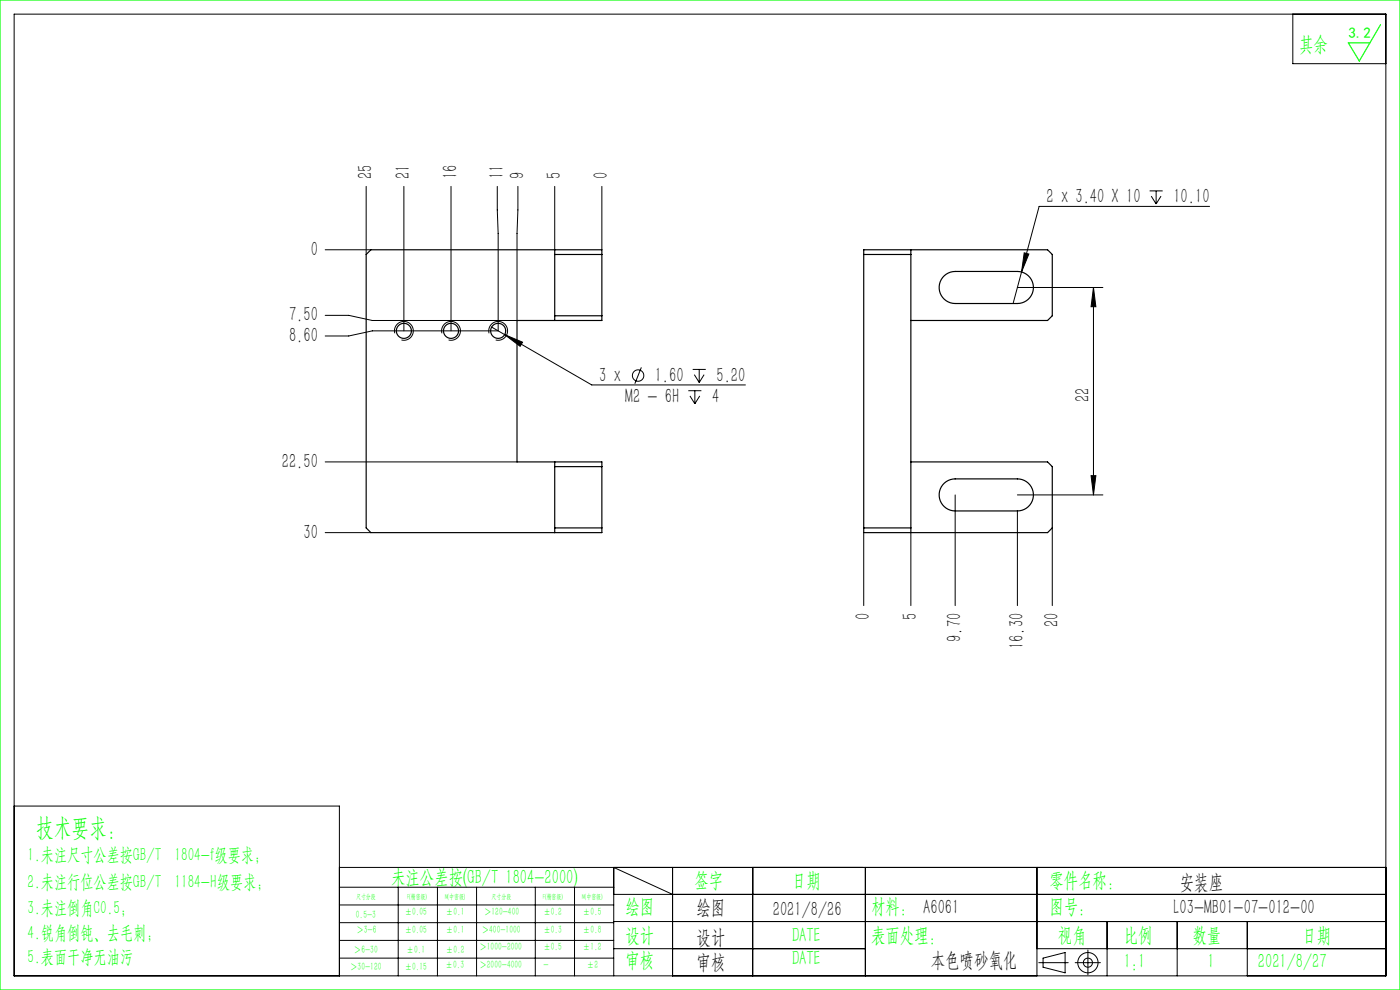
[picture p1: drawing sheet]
<svg xmlns="http://www.w3.org/2000/svg" width="297mm" height="210mm" viewBox="0 0 297 210" stroke-linecap="round" stroke-linejoin="round" font-family="sans-serif">
<g fill="none" stroke="#000" stroke-width=".21">
<path d="M3 3h291v204h-291zM274.3 3v10.5h19.7M77.7 39.5v14.5M85.7 39.5v30.7M95.7 39.5v30.7M105.5 39.5l.2 10v20.7h-26.7l-5 1.1h-5M109.9 39.5l-.2 10v18.5h-30.7l-5-1.1h-5M117.7 39.5v13.5M127.7 39.5v13.5M69 53h9.7M216.7 57.7l-1.7 6.6M217.3 53.6l1 .3-1.6 3.8z"/>
<path d="M243.9 40.5h2.8M244.2 41.6l1.1 1.7M245.3 40.5v2.8M246.3 41.6l-1 1.7M256.6 43.8h-36.2l-3.7 13.9M83.7 70.7a2 2 0 0 1 1.8-2.5 2 2 0 0 1 2.2 2.2 2 2 0 0 1-2.5 1.7M93.7 70.7a2 2 0 0 1 1.8-2.5 2 2 0 0 1 2.2 2.2 2 2 0 0 1-2.5 1.7M103.7 70.7a2 2 0 0 1 1.8-2.5 2 2 0 0 1 2.2 2.2 2 2 0 0 1-2.5 1.7M104.3 69.4l21.2 12.3h32.6M107.1 71l3.8 1.6-.6 .9zM136.1 77.9l-1.4 3.5M146.9 78.4h2.8"/>
<path d="M147.3 79.5l1 1.6M148.3 78.4v2.7M149.4 79.5l-1.1 1.6M215.8 61h18.2M232 61v44M232 61l.5 4.1h-1zM69 98h40.7M146 82.9h2.8M146.4 84l1 1.6M147.4 82.9v2.7M148.4 84l-1 1.6M69 113h9.7"/>
<path d="M183.2 113v15.5M193.2 113v15.5M202.6 105v23.5M215.8 105h18.2M215.8 108.4v20.1M223.2 112v16.5M231.5 100.9h1l-.5 4.1zM3 171h69v36M72 184h222M72 188.2h58.2M72 192h58.2M72 195.7h58.2"/>
<path d="M72 199.5h58.2M84.5 188.2v18.8M92.8 188.2v18.8M101.1 188.2v18.8M113.6 188.2v18.8M121.9 188.2v18.8M130.2 189.7h163.8M130.2 195.5h163.8M142.7 189.7l-12.5-5.7v23M142.7 184v23M159.7 184v23M183.6 184v23"/>
<path d="M220 184v23M234.9 195.5v11.5M249.7 195.5v11.5M264.6 195.5v11.5M72 203.2h58.2M130.2 201.2h53.4M220 201.2h74M220.4 204.2h6.2M221.3 203.2l4.7-1.1v4.3l-4.7-1.2zM228.1 204.2h5.3M230.8 201.5v5.3"/>
<circle cx="135.4" cy="79.7" r="1.21"/>
<circle cx="230.8" cy="204.2" r="2.15"/>
<circle cx="230.8" cy="204.2" r=".96"/>
</g>
<path d="M0 0h297v210h-297zM292.9 5.2l-4.5 7.7-2.4-3.8h4.6" fill="none" stroke="#0f0" stroke-width=".25"/>
<g fill="#000">
<path d="M107.1 71l3.2 2.5 .6-.9zM217.3 53.6l-.6 4.1 1.6-3.8z"/>
<path d="M232 61l.5 4.1h-1zM231.5 100.9h1l-.5 4.1z"/>
</g>
<g fill="none" stroke="#000" stroke-width=".25">
<path d="M78.7 53h49v15h-18v30h18v15h-49l-1-1v-58zM117.7 53v15M117.7 54h10M183.2 54h10M193.2 53v60M200.3 58.5l.9-.6 1.4-.3h13.2a3.4 3.4 0 0 1 3.4 3.4 3.4 3.4 0 0 1-3.4 3.4h-13.2a3.4 3.4 0 0 1-3.1-2.2 3.4 3.4 0 0 1 .8-3.7zM117.7 67h10M193.2 68h29l1-1v-13l-1-1h-39v60h39l1-1v-13l-1-1h-29M117.7 98v15M117.7 99h10M117.7 112h10M183.2 112h10"/>
<path d="M200.3 102.5l1.3-.8 1-.1h13.2a3.4 3.4 0 0 1 3.4 3.4 3.4 3.4 0 0 1-3.4 3.4h-13.2a3.4 3.4 0 0 1-3.1-2.2 3.4 3.4 0 0 1 .8-3.7z"/>
<circle cx="85.7" cy="70.2" r="1.6"/>
<circle cx="95.7" cy="70.2" r="1.6"/>
<circle cx="105.7" cy="70.2" r="1.6"/>
</g>
<text font-size="5.4" fill="#0f0" x="7.7" y="177.2">技术要求：</text>
<g font-size="4.4" fill="#0f0">
<text x="275.6" y="10.8">其余</text>
<text x="83" y="187.5">未注公差按(GB/T 1804-2000)</text>
<text x="147.3" y="188">签字</text>
<text x="168" y="188">日期</text>
<text x="222.6" y="188">零件名称：</text>
<text x="132.7" y="193.6">绘图</text>
<text x="184.8" y="193.6">材料： A6061</text>
<text x="222.6" y="193.6">图号：</text>
<text x="132.7" y="199.8">设计</text>
<text x="168" y="199.8">DATE</text>
<text x="184.8" y="199.8">表面处理：</text>
<text x="224.4" y="199.8">视角</text>
<text x="238.4" y="199.8">比例</text>
<text x="253" y="199.8">数量</text>
<text x="276.3" y="199.8">日期</text>
<text x="132.7" y="205.1">审核</text>
<text x="168" y="204.6">DATE</text>
<text x="238.4" y="205.3">1:1</text>
<text x="256.2" y="205.3">1</text>
<text x="266.9" y="205.3">2021/8/27</text>
</g>
<g font-size="4.4">
<text x="79" y="38" transform="rotate(-90 79 38)">25</text>
<text x="87" y="38" transform="rotate(-90 87 38)">21</text>
<text x="97" y="38" transform="rotate(-90 97 38)">16</text>
<text x="106.8" y="38" transform="rotate(-90 106.8 38)">11</text>
<text x="111.2" y="38" transform="rotate(-90 111.2 38)">9</text>
<text x="119" y="38" transform="rotate(-90 119 38)">5</text>
<text x="129" y="38" transform="rotate(-90 129 38)">0</text>
<text x="222" y="43.1">2 x 3.40 X 10</text>
<text x="248.9" y="43.1">10.10</text>
<text x="65.9" y="54.3">0</text>
<text x="61.3" y="68.2">7.50</text>
<text x="61.3" y="72.6">8.60</text>
<text x="127.1" y="81">3 x</text>
<text x="138.9" y="81">1.60</text>
<text x="152" y="81">5.20</text>
<text x="132.7" y="85.5">M2 - 6H</text>
<text x="151.1" y="85.5">4</text>
<text x="231.1" y="85.3" transform="rotate(-90 231.1 85.3)">22</text>
<text x="59.8" y="99.3">22.50</text>
<text x="64.4" y="114.3">30</text>
<text x="184.5" y="131.5" transform="rotate(-90 184.5 131.5)">0</text>
<text x="194.5" y="131.5" transform="rotate(-90 194.5 131.5)">5</text>
<text x="203.9" y="136.1" transform="rotate(-90 203.9 136.1)">9.70</text>
<text x="217.1" y="137.7" transform="rotate(-90 217.1 137.7)">16.30</text>
<text x="224.5" y="133.1" transform="rotate(-90 224.5 133.1)">20</text>
<text x="250.3" y="188.6">安装座</text>
<text x="147.8" y="194">绘图</text>
<text x="163.9" y="194.3">2021/8/26</text>
<text x="249" y="194">L03-MB01-07-012-00</text>
<text x="147.8" y="200.2">设计</text>
<text x="147.8" y="205.5">审核</text>
<text x="197.5" y="205">本色喷砂氧化</text>
</g>
<g font-size="4" fill="#0f0">
<text x="5.9" y="182.6">1.未注尺寸公差按GB/T 1804-f级要求；</text>
<text x="5.9" y="188.4">2.未注行位公差按GB/T 1184-H级要求；</text>
<text x="5.9" y="193.9">3.未注倒角C0.5；</text>
<text x="5.9" y="199.2">4.锐角倒钝、去毛刺；</text>
<text x="5.9" y="204.2">5.表面干净无油污</text>
</g>
<text font-size="3.2" fill="#0f0" x="286.1" y="8">3.2</text>
<g font-size="2.3" fill="#0f0">
<text x="75.5" y="194.7">0.5-3</text>
<text x="75.6" y="198">＞3-6</text>
<text x="85.9" y="194.2">±0.05</text>
<text x="85.9" y="198">±0.05</text>
<text x="94.6" y="194.2">±0.1</text>
<text x="94.6" y="198">±0.1</text>
<text x="102.2" y="198">＞400-1000</text>
<text x="102.7" y="194.2">＞120-400</text>
<text x="115.3" y="194.2">±0.2</text>
<text x="115.3" y="198">±0.3</text>
<text x="123.7" y="194.2">±0.5</text>
<text x="123.7" y="198">±0.8</text>
<text x="75.1" y="202.2">＞6-30</text>
<text x="86.3" y="202.2">±0.1</text>
<text x="94.6" y="202.2">±0.2</text>
<text x="101.7" y="201.6">＞1000-2000</text>
<text x="115.3" y="201.6">±0.5</text>
<text x="123.7" y="201.6">±1.2</text>
<text x="74.3" y="205.8">＞30-120</text>
<text x="85.9" y="205.8">±0.15</text>
<text x="94.5" y="205.4">±0.3</text>
<text x="101.7" y="205.4">＞2000-4000</text>
<text x="115.3" y="205.4">-</text>
<text x="124.5" y="205.4">±2</text>
</g>
<g font-size="1.5" fill="#0f0">
<text x="75.5" y="190.6">尺寸分段</text>
<text x="86.4" y="190.6">F(精密级)</text>
<text x="94.4" y="190.6">M(中密级)</text>
<text x="104.3" y="190.6">尺寸分段</text>
<text x="115.2" y="190.6">F(精密级)</text>
<text x="123.5" y="190.6">M(中密级)</text>
</g>
</svg>
